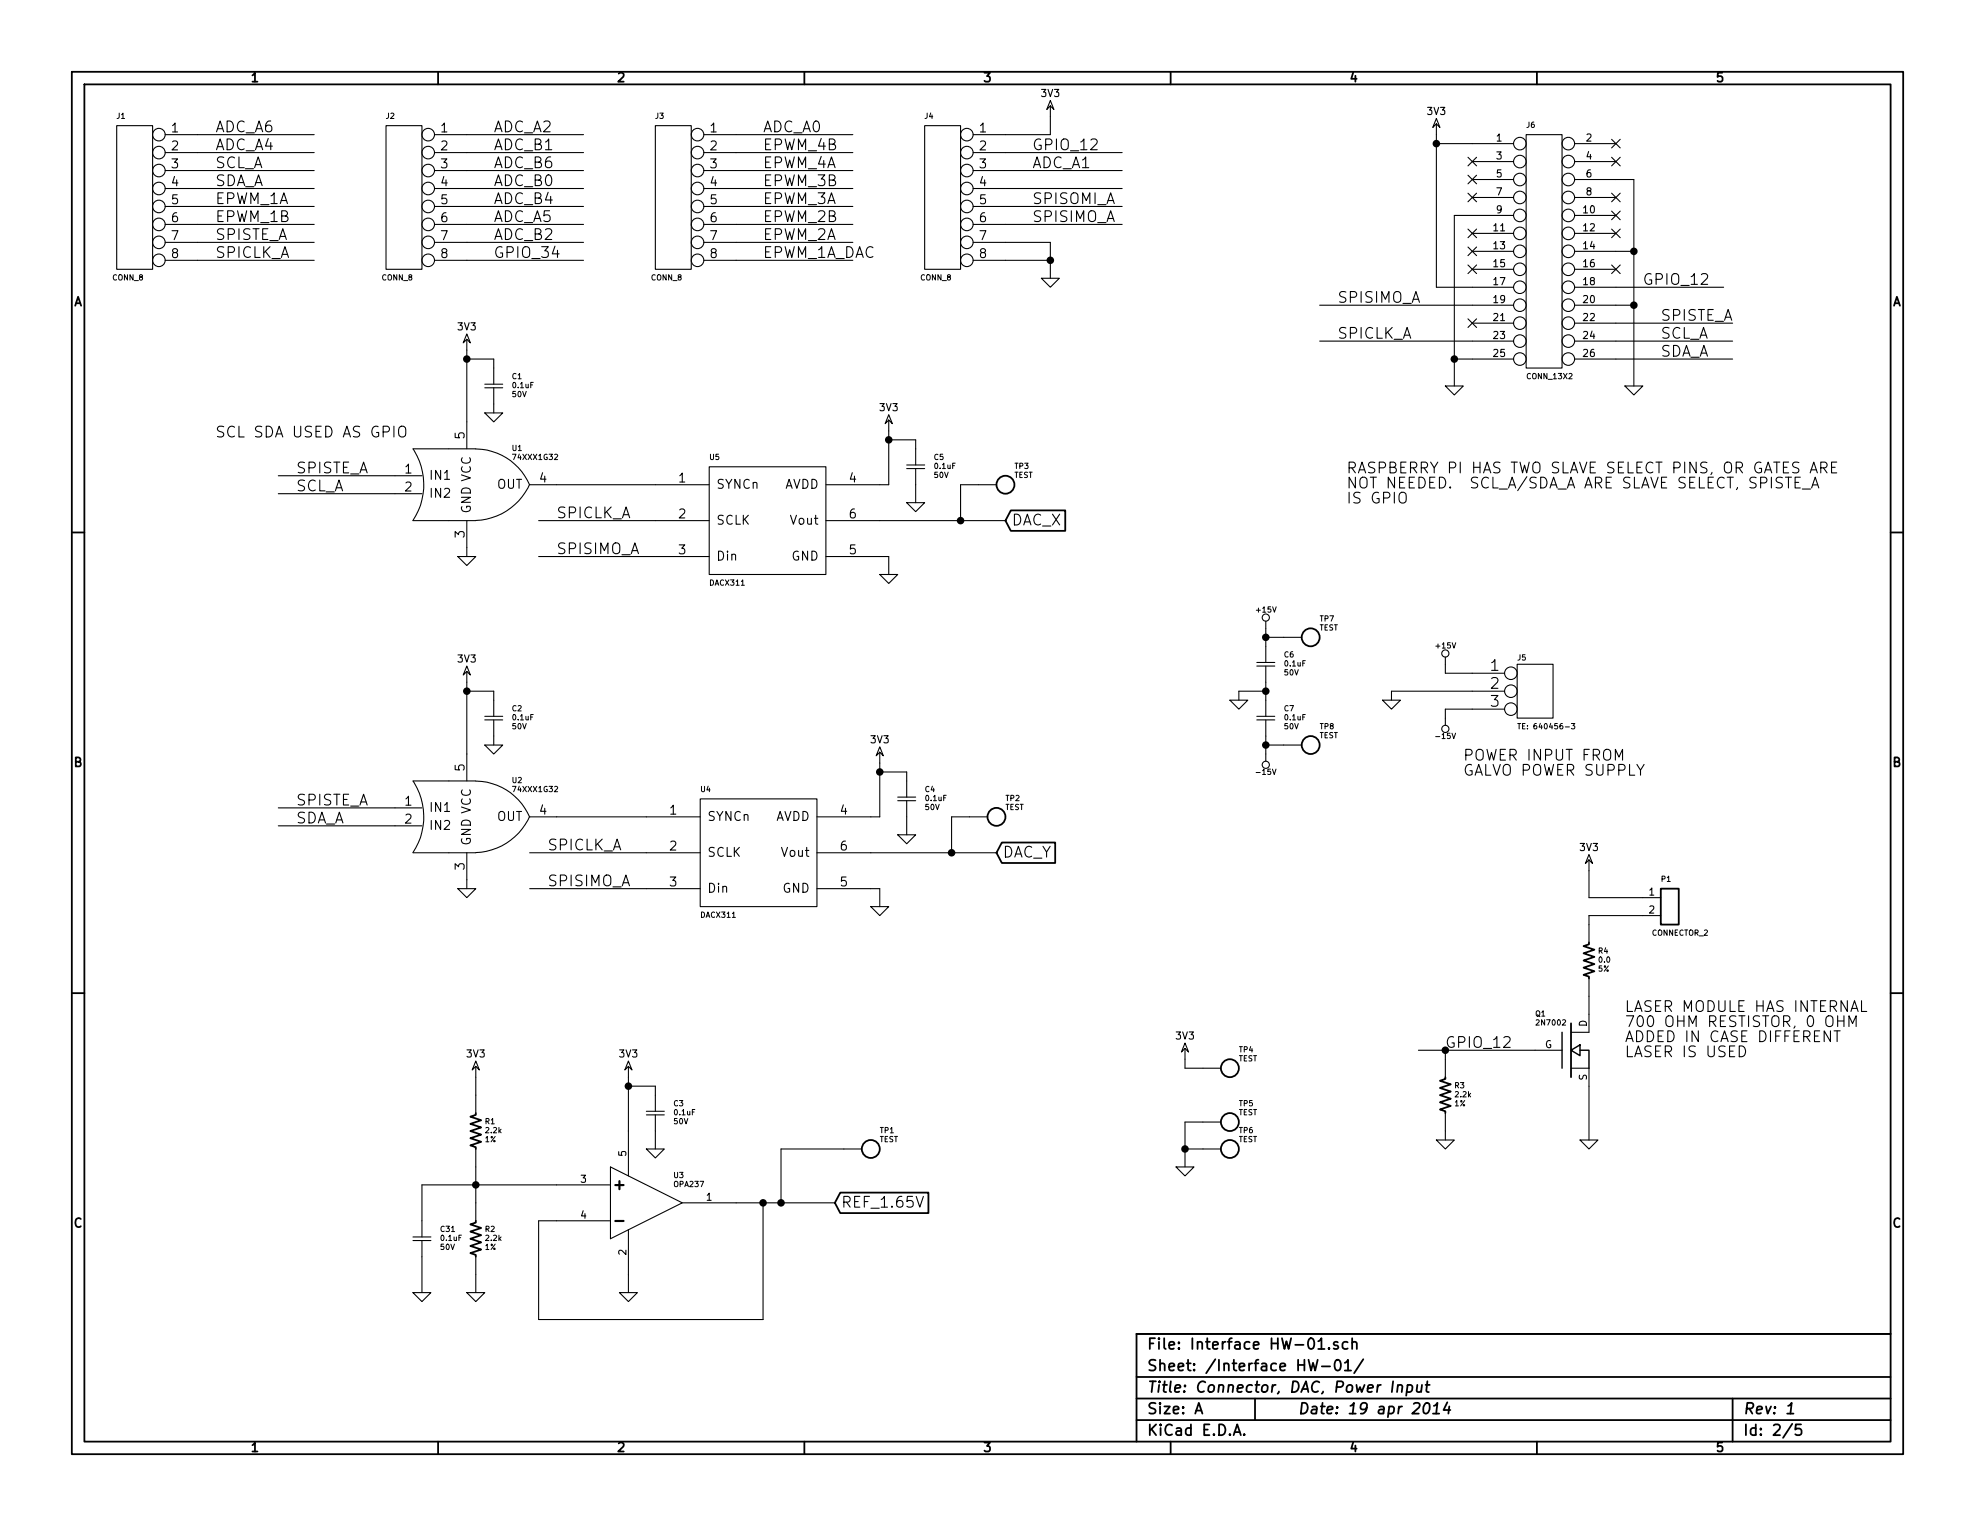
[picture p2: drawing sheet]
EESchema Schematic File Version 2
LIBS:diy_connectors
LIBS:Interface HW-cache
LIBS:power
LIBS:device
LIBS:transistors
LIBS:conn
LIBS:linear
LIBS:regul
LIBS:74xx
LIBS:cmos4000
LIBS:adc-dac
LIBS:memory
LIBS:xilinx
LIBS:special
LIBS:microcontrollers
LIBS:dsp
LIBS:microchip
LIBS:analog_switches
LIBS:motorola
LIBS:texas
LIBS:intel
LIBS:audio
LIBS:interface
LIBS:digital-audio
LIBS:philips
LIBS:display
LIBS:cypress
LIBS:siliconi
LIBS:opto
LIBS:atmel
LIBS:contrib
LIBS:valves
LIBS:diy_diodes
LIBS:diy_ics
LIBS:diy_rcl
LIBS:diy_regulators
LIBS:diy_switches
LIBS:diy_transformers
LIBS:diy_transistors
LIBS:diy_triac
LIBS:diy_tubes
LIBS:Interface HW-cache
EELAYER 27 0
EELAYER END
$Descr A 11000 8500
encoding utf-8
Sheet 2 5
Title "Connector, DAC, Power Input"
Date "19 apr 2014"
Rev "1"
Comp ""
Comment1 ""
Comment2 ""
Comment3 ""
Comment4 ""
$EndDescr
$Comp
L DACX311 U5
U 1 1
P 4250 2900
F 0 "U5" H 3950 3250 30  0000 L CNN
F 1 "DACX311" H 3950 2550 30  0000 L CNN
F 2 "" H 4250 2900 60  0000 C CNN
F 3 "" H 4250 2900 60  0000 C CNN
	1    4250 2900
	1    0    0    -1  
$EndComp
$Comp
L CONN_8 J1
U 1 1
P 750 1100
F 0 "J1" H 800 1550 30  0000 L CNN
F 1 "CONN_8" H 700 650 30  0000 L CNN
F 2 "~" H 750 1100 60  0000 C CNN
F 3 "~" H 750 1100 60  0000 C CNN
	1    750  1100
	-1   0    0    -1  
$EndComp
Wire Wire Line
	2600 750  3250 750 
Wire Wire Line
	2600 850  3250 850 
Wire Wire Line
	2600 950  3250 950 
Wire Wire Line
	2600 1050 3250 1050
Wire Wire Line
	2600 1150 3250 1150
Wire Wire Line
	2600 1250 3250 1250
Wire Wire Line
	2600 1350 3250 1350
Wire Wire Line
	2600 1450 3250 1450
Wire Wire Line
	1100 750  1750 750 
Wire Wire Line
	1100 850  1750 850 
Wire Wire Line
	1100 950  1750 950 
Wire Wire Line
	1100 1050 1750 1050
Wire Wire Line
	1100 1150 1750 1150
Wire Wire Line
	1100 1250 1750 1250
Wire Wire Line
	1100 1350 1750 1350
Wire Wire Line
	1100 1450 1750 1450
Wire Wire Line
	4100 750  4750 750 
Wire Wire Line
	4100 850  4750 850 
Wire Wire Line
	4100 950  4750 950 
Wire Wire Line
	4100 1050 4750 1050
Wire Wire Line
	4100 1150 4750 1150
Wire Wire Line
	4100 1250 4750 1250
Wire Wire Line
	4100 1350 4750 1350
Wire Wire Line
	4100 1450 4750 1450
Wire Wire Line
	5600 750  5850 750 
Wire Wire Line
	5600 850  6250 850 
Wire Wire Line
	5600 950  6250 950 
Wire Wire Line
	5600 1050 6250 1050
Wire Wire Line
	5600 1150 6250 1150
Wire Wire Line
	5600 1250 6250 1250
Wire Wire Line
	5600 1350 5850 1350
Wire Wire Line
	5600 1450 5850 1450
Text Label 1200 750  0    60   ~ 0
ADC_A6
Text Label 1200 850  0    60   ~ 0
ADC_A4
Text Label 1200 950  0    60   ~ 0
SCL_A
Text Label 1200 1050 0    60   ~ 0
SDA_A
Text Label 1200 1150 0    60   ~ 0
EPWM_1A
Text Label 1200 1250 0    60   ~ 0
EPWM_1B
Text Label 1200 1350 0    60   ~ 0
SPISTE_A
Text Label 1200 1450 0    60   ~ 0
SPICLK_A
Text Label 2750 750  0    60   ~ 0
ADC_A2
Text Label 2750 850  0    60   ~ 0
ADC_B1
Text Label 2750 950  0    60   ~ 0
ADC_B6
Text Label 2750 1050 0    60   ~ 0
ADC_B0
Text Label 2750 1150 0    60   ~ 0
ADC_B4
Text Label 2750 1250 0    60   ~ 0
ADC_A5
Text Label 2750 1350 0    60   ~ 0
ADC_B2
Text Label 2750 1450 0    60   ~ 0
GPIO_34
Text Label 4250 750  0    60   ~ 0
ADC_A0
Text Label 4250 850  0    60   ~ 0
EPWM_4B
Text Label 4250 950  0    60   ~ 0
EPWM_4A
Text Label 4250 1050 0    60   ~ 0
EPWM_3B
Text Label 4250 1150 0    60   ~ 0
EPWM_3A
Text Label 4250 1250 0    60   ~ 0
EPWM_2B
Text Label 4250 1350 0    60   ~ 0
EPWM_2A
Text Label 4250 1450 0    60   ~ 0
EPWM_1A_DAC
Text Label 5750 850  0    60   ~ 0
GPIO_12
Text Label 5750 950  0    60   ~ 0
ADC_A1
Text Label 5750 1150 0    60   ~ 0
SPISOMI_A
Text Label 5750 1250 0    60   ~ 0
SPISIMO_A
$Comp
L 3V3 #PWR01
U 1 1
P 5850 650
F 0 "#PWR01" H 5850 750 40  0001 C CNN
F 1 "3V3" H 5850 775 40  0000 C CNN
F 2 "" H 5850 650 60  0000 C CNN
F 3 "" H 5850 650 60  0000 C CNN
	1    5850 650 
	1    0    0    -1  
$EndComp
Wire Wire Line
	5850 750  5850 650 
$Comp
L GND #PWR02
U 1 1
P 5850 1550
F 0 "#PWR02" H 5850 1550 30  0001 C CNN
F 1 "GND" H 5850 1480 30  0001 C CNN
F 2 "" H 5850 1550 60  0000 C CNN
F 3 "" H 5850 1550 60  0000 C CNN
	1    5850 1550
	1    0    0    -1  
$EndComp
Wire Wire Line
	5850 1350 5850 1550
Connection ~ 5850 1450
Wire Wire Line
	3000 2900 3650 2900
Text Label 3100 2900 0    60   ~ 0
SPICLK_A
Wire Wire Line
	2950 4750 3600 4750
Text Label 3050 4750 0    60   ~ 0
SPICLK_A
Wire Wire Line
	3000 3100 3650 3100
Text Label 3100 3100 0    60   ~ 0
SPISIMO_A
Wire Wire Line
	2950 4950 3600 4950
Text Label 3050 4950 0    60   ~ 0
SPISIMO_A
$Comp
L OPA237 U3
U 1 1
P 3600 6700
F 0 "U3" H 3750 6850 30  0000 L CNN
F 1 "OPA237" H 3750 6800 30  0000 L CNN
F 2 "" H 3600 6700 60  0000 C CNN
F 3 "" H 3600 6700 60  0000 C CNN
	1    3600 6700
	1    0    0    -1  
$EndComp
$Comp
L 3V3 #PWR03
U 1 1
P 2650 6000
F 0 "#PWR03" H 2650 6100 40  0001 C CNN
F 1 "3V3" H 2650 6125 40  0000 C CNN
F 2 "" H 2650 6000 60  0000 C CNN
F 3 "" H 2650 6000 60  0000 C CNN
	1    2650 6000
	1    0    0    -1  
$EndComp
Wire Wire Line
	2650 6100 2650 6000
$Comp
L GND #PWR04
U 1 1
P 3500 7200
F 0 "#PWR04" H 3500 7200 30  0001 C CNN
F 1 "GND" H 3500 7130 30  0001 C CNN
F 2 "" H 3500 7200 60  0000 C CNN
F 3 "" H 3500 7200 60  0000 C CNN
	1    3500 7200
	1    0    0    -1  
$EndComp
Wire Wire Line
	3500 7100 3500 7200
Wire Wire Line
	3100 6800 3000 6800
Wire Wire Line
	3000 6800 3000 7350
Wire Wire Line
	3000 7350 4250 7350
$Comp
L R_US R1
U 1 1
P 2650 6300
F 0 "R1" H 2700 6350 30  0000 L CNN
F 1 "2.2k" H 2700 6300 30  0000 L CNN
F 2 "" H 2650 6300 60  0000 C CNN
F 3 "" H 2650 6300 60  0000 C CNN
F 4 "1%" H 2700 6250 30  0000 L CNN "Tolerance"
	1    2650 6300
	1    0    0    -1  
$EndComp
Wire Wire Line
	2650 6500 2650 6700
Wire Wire Line
	2350 6600 3100 6600
Connection ~ 2650 6600
$Comp
L GND #PWR05
U 1 1
P 2650 7200
F 0 "#PWR05" H 2650 7200 30  0001 C CNN
F 1 "GND" H 2650 7130 30  0001 C CNN
F 2 "" H 2650 7200 60  0000 C CNN
F 3 "" H 2650 7200 60  0000 C CNN
	1    2650 7200
	1    0    0    -1  
$EndComp
Wire Wire Line
	2650 7100 2650 7200
$Comp
L 3V3 #PWR06
U 1 1
P 3500 6000
F 0 "#PWR06" H 3500 6100 40  0001 C CNN
F 1 "3V3" H 3500 6125 40  0000 C CNN
F 2 "" H 3500 6000 60  0000 C CNN
F 3 "" H 3500 6000 60  0000 C CNN
	1    3500 6000
	1    0    0    -1  
$EndComp
$Comp
L CONNECTOR TP1
U 1 1
P 4750 6400
F 0 "TP1" H 4900 6500 30  0000 L CNN
F 1 "TEST" H 4900 6450 30  0000 L CNN
F 2 "" H 4750 6400 60  0000 C CNN
F 3 "" H 4750 6400 60  0000 C CNN
	1    4750 6400
	1    0    0    -1  
$EndComp
$Comp
L GND #PWR07
U 1 1
P 4950 3200
F 0 "#PWR07" H 4950 3200 30  0001 C CNN
F 1 "GND" H 4950 3130 30  0001 C CNN
F 2 "" H 4950 3200 60  0000 C CNN
F 3 "" H 4950 3200 60  0000 C CNN
	1    4950 3200
	1    0    0    -1  
$EndComp
Wire Wire Line
	4950 3100 4950 3200
Wire Wire Line
	4900 3100 4950 3100
$Comp
L GND #PWR08
U 1 1
P 4900 5050
F 0 "#PWR08" H 4900 5050 30  0001 C CNN
F 1 "GND" H 4900 4980 30  0001 C CNN
F 2 "" H 4900 5050 60  0000 C CNN
F 3 "" H 4900 5050 60  0000 C CNN
	1    4900 5050
	1    0    0    -1  
$EndComp
Wire Wire Line
	4900 4950 4900 5050
Wire Wire Line
	4850 4950 4900 4950
$Comp
L 3V3 #PWR09
U 1 1
P 4950 2400
F 0 "#PWR09" H 4950 2500 40  0001 C CNN
F 1 "3V3" H 4950 2525 40  0000 C CNN
F 2 "" H 4950 2400 60  0000 C CNN
F 3 "" H 4950 2400 60  0000 C CNN
	1    4950 2400
	1    0    0    -1  
$EndComp
Wire Wire Line
	4950 2400 4950 2700
Wire Wire Line
	4950 2700 4900 2700
Wire Wire Line
	5100 2500 5100 2450
Wire Wire Line
	5100 2450 4950 2450
Connection ~ 4950 2450
$Comp
L GND #PWR010
U 1 1
P 5100 2800
F 0 "#PWR010" H 5100 2800 30  0001 C CNN
F 1 "GND" H 5100 2730 30  0001 C CNN
F 2 "" H 5100 2800 60  0000 C CNN
F 3 "" H 5100 2800 60  0000 C CNN
	1    5100 2800
	1    0    0    -1  
$EndComp
Wire Wire Line
	5100 2700 5100 2800
$Comp
L 3V3 #PWR011
U 1 1
P 4900 4250
F 0 "#PWR011" H 4900 4350 40  0001 C CNN
F 1 "3V3" H 4900 4375 40  0000 C CNN
F 2 "" H 4900 4250 60  0000 C CNN
F 3 "" H 4900 4250 60  0000 C CNN
	1    4900 4250
	1    0    0    -1  
$EndComp
Wire Wire Line
	4900 4250 4900 4550
Wire Wire Line
	4900 4550 4850 4550
Wire Wire Line
	5050 4350 5050 4300
Wire Wire Line
	5050 4300 4900 4300
Connection ~ 4900 4300
$Comp
L GND #PWR012
U 1 1
P 5050 4650
F 0 "#PWR012" H 5050 4650 30  0001 C CNN
F 1 "GND" H 5050 4580 30  0001 C CNN
F 2 "" H 5050 4650 60  0000 C CNN
F 3 "" H 5050 4650 60  0000 C CNN
	1    5050 4650
	1    0    0    -1  
$EndComp
Wire Wire Line
	5050 4550 5050 4650
$Comp
L CSMALL C3
U 1 1
P 3650 6200
F 0 "C3" H 3750 6250 30  0000 L CNN
F 1 "0.1uF" H 3750 6200 30  0000 L CNN
F 2 "~" H 3650 6200 60  0000 C CNN
F 3 "~" H 3650 6200 60  0000 C CNN
F 4 "50V" H 3750 6150 30  0000 L CNN "Voltage"
	1    3650 6200
	1    0    0    -1  
$EndComp
Wire Wire Line
	3650 6100 3650 6050
Wire Wire Line
	3650 6050 3500 6050
$Comp
L GND #PWR013
U 1 1
P 3650 6400
F 0 "#PWR013" H 3650 6400 30  0001 C CNN
F 1 "GND" H 3650 6330 30  0001 C CNN
F 2 "" H 3650 6400 60  0000 C CNN
F 3 "" H 3650 6400 60  0000 C CNN
	1    3650 6400
	1    0    0    -1  
$EndComp
Wire Wire Line
	3650 6300 3650 6400
Wire Wire Line
	3500 6000 3500 6300
Connection ~ 3500 6050
$Comp
L 74XXX1G32 U1
U 1 1
P 2650 2700
F 0 "U1" H 2850 2900 30  0000 L CNN
F 1 "74XXX1G32" H 2850 2850 30  0000 L CNN
F 2 "" H 2650 2700 60  0000 C CNN
F 3 "" H 2650 2700 60  0000 C CNN
	1    2650 2700
	1    0    0    -1  
$EndComp
Wire Wire Line
	1550 2650 2200 2650
Text Label 1650 2650 0    60   ~ 0
SPISTE_A
Wire Wire Line
	1550 4500 2200 4500
Text Label 1650 4500 0    60   ~ 0
SPISTE_A
Wire Wire Line
	1550 2750 2200 2750
Wire Wire Line
	1550 4600 2200 4600
Text Label 1650 2750 0    60   ~ 0
SCL_A
Text Label 1650 4600 0    60   ~ 0
SDA_A
Text Notes 1200 2450 0    60   ~ 0
SCL SDA USED AS GPIO
Wire Wire Line
	3100 2700 3650 2700
Wire Wire Line
	3100 4550 3600 4550
Wire Wire Line
	4100 6700 4650 6700
Text GLabel 4650 6700 2    60   Input ~ 0
REF_1.65V
Wire Wire Line
	4250 7350 4250 6700
Connection ~ 4250 6700
Wire Wire Line
	4700 6400 4350 6400
Wire Wire Line
	4350 6400 4350 6700
Connection ~ 4350 6700
$Comp
L R_US R2
U 1 1
P 2650 6900
F 0 "R2" H 2700 6950 30  0000 L CNN
F 1 "2.2k" H 2700 6900 30  0000 L CNN
F 2 "" H 2650 6900 60  0000 C CNN
F 3 "" H 2650 6900 60  0000 C CNN
F 4 "1%" H 2700 6850 30  0000 L CNN "Tolerance"
	1    2650 6900
	1    0    0    -1  
$EndComp
$Comp
L CSMALL C5
U 1 1
P 5100 2600
F 0 "C5" H 5200 2650 30  0000 L CNN
F 1 "0.1uF" H 5200 2600 30  0000 L CNN
F 2 "~" H 5100 2600 60  0000 C CNN
F 3 "~" H 5100 2600 60  0000 C CNN
F 4 "50V" H 5200 2550 30  0000 L CNN "Voltage"
	1    5100 2600
	1    0    0    -1  
$EndComp
$Comp
L CSMALL C4
U 1 1
P 5050 4450
F 0 "C4" H 5150 4500 30  0000 L CNN
F 1 "0.1uF" H 5150 4450 30  0000 L CNN
F 2 "~" H 5050 4450 60  0000 C CNN
F 3 "~" H 5050 4450 60  0000 C CNN
F 4 "50V" H 5150 4400 30  0000 L CNN "Voltage"
	1    5050 4450
	1    0    0    -1  
$EndComp
$Comp
L DACX311 U4
U 1 1
P 4200 4750
F 0 "U4" H 3900 5100 30  0000 L CNN
F 1 "DACX311" H 3900 4400 30  0000 L CNN
F 2 "" H 4200 4750 60  0000 C CNN
F 3 "" H 4200 4750 60  0000 C CNN
	1    4200 4750
	1    0    0    -1  
$EndComp
$Comp
L 74XXX1G32 U2
U 1 1
P 2650 4550
F 0 "U2" H 2850 4750 30  0000 L CNN
F 1 "74XXX1G32" H 2850 4700 30  0000 L CNN
F 2 "" H 2650 4550 60  0000 C CNN
F 3 "" H 2650 4550 60  0000 C CNN
	1    2650 4550
	1    0    0    -1  
$EndComp
$Comp
L CONN_8 J2
U 1 1
P 2250 1100
F 0 "J2" H 2300 1550 30  0000 L CNN
F 1 "CONN_8" H 2200 650 30  0000 L CNN
F 2 "~" H 2250 1100 60  0000 C CNN
F 3 "~" H 2250 1100 60  0000 C CNN
	1    2250 1100
	-1   0    0    -1  
$EndComp
$Comp
L CONN_8 J3
U 1 1
P 3750 1100
F 0 "J3" H 3800 1550 30  0000 L CNN
F 1 "CONN_8" H 3700 650 30  0000 L CNN
F 2 "~" H 3750 1100 60  0000 C CNN
F 3 "~" H 3750 1100 60  0000 C CNN
	1    3750 1100
	-1   0    0    -1  
$EndComp
$Comp
L CONN_8 J4
U 1 1
P 5250 1100
F 0 "J4" H 5300 1550 30  0000 L CNN
F 1 "CONN_8" H 5200 650 30  0000 L CNN
F 2 "~" H 5250 1100 60  0000 C CNN
F 3 "~" H 5250 1100 60  0000 C CNN
	1    5250 1100
	-1   0    0    -1  
$EndComp
Text GLabel 5600 2900 2    60   Input ~ 0
DAC_X
Wire Wire Line
	4900 2900 5600 2900
$Comp
L CONNECTOR TP3
U 1 1
P 5500 2700
F 0 "TP3" H 5650 2800 30  0000 L CNN
F 1 "TEST" H 5650 2750 30  0000 L CNN
F 2 "" H 5500 2700 60  0000 C CNN
F 3 "" H 5500 2700 60  0000 C CNN
	1    5500 2700
	1    0    0    -1  
$EndComp
Wire Wire Line
	5450 2700 5350 2700
Wire Wire Line
	5350 2700 5350 2900
Connection ~ 5350 2900
Text GLabel 5550 4750 2    60   Input ~ 0
DAC_Y
Wire Wire Line
	4850 4750 5550 4750
$Comp
L CONNECTOR TP2
U 1 1
P 5450 4550
F 0 "TP2" H 5600 4650 30  0000 L CNN
F 1 "TEST" H 5600 4600 30  0000 L CNN
F 2 "" H 5450 4550 60  0000 C CNN
F 3 "" H 5450 4550 60  0000 C CNN
	1    5450 4550
	1    0    0    -1  
$EndComp
Wire Wire Line
	5400 4550 5300 4550
Wire Wire Line
	5300 4550 5300 4750
Connection ~ 5300 4750
$Comp
L CONN_13X2 J6
U 1 1
P 8600 1400
F 0 "J6" H 8500 2100 30  0000 L CNN
F 1 "CONN_13X2" H 8500 700 30  0000 L CNN
F 2 "~" H 8600 1400 60  0000 C CNN
F 3 "~" H 8600 1400 60  0000 C CNN
	1    8600 1400
	1    0    0    -1  
$EndComp
Wire Wire Line
	7350 1900 8200 1900
Text Label 7450 1900 0    60   ~ 0
SPICLK_A
Wire Wire Line
	7350 1700 8200 1700
Text Label 7450 1700 0    60   ~ 0
SPISIMO_A
Wire Wire Line
	9000 1800 9650 1800
Text Label 9250 1800 0    60   ~ 0
SPISTE_A
Wire Wire Line
	9000 1900 9650 1900
Wire Wire Line
	9000 2000 9650 2000
Text Label 9250 1900 0    60   ~ 0
SCL_A
Text Label 9250 2000 0    60   ~ 0
SDA_A
Text Notes 7500 2650 0    60   ~ 0
RASPBERRY PI HAS TWO SLAVE SELECT PINS, OR GATES ARE \nNOT NEEDED.  SCL_A/SDA_A ARE SLAVE SELECT, SPISTE_A \nIS GPIO
$Comp
L GND #PWR014
U 1 1
P 8100 2150
F 0 "#PWR014" H 8100 2150 30  0001 C CNN
F 1 "GND" H 8100 2080 30  0001 C CNN
F 2 "" H 8100 2150 60  0000 C CNN
F 3 "" H 8100 2150 60  0000 C CNN
	1    8100 2150
	1    0    0    -1  
$EndComp
Wire Wire Line
	8200 1200 8100 1200
Wire Wire Line
	8100 1200 8100 2150
Wire Wire Line
	8200 2000 8100 2000
Connection ~ 8100 2000
$Comp
L GND #PWR015
U 1 1
P 9100 2150
F 0 "#PWR015" H 9100 2150 30  0001 C CNN
F 1 "GND" H 9100 2080 30  0001 C CNN
F 2 "" H 9100 2150 60  0000 C CNN
F 3 "" H 9100 2150 60  0000 C CNN
	1    9100 2150
	1    0    0    -1  
$EndComp
Wire Wire Line
	9000 1000 9100 1000
Wire Wire Line
	9100 1000 9100 2150
Wire Wire Line
	9000 1400 9100 1400
Connection ~ 9100 1400
Wire Wire Line
	9000 1700 9100 1700
Connection ~ 9100 1700
$Comp
L 3V3 #PWR016
U 1 1
P 8000 750
F 0 "#PWR016" H 8000 850 40  0001 C CNN
F 1 "3V3" H 8000 875 40  0000 C CNN
F 2 "" H 8000 750 60  0000 C CNN
F 3 "" H 8000 750 60  0000 C CNN
	1    8000 750 
	1    0    0    -1  
$EndComp
Wire Wire Line
	8000 1600 8200 1600
Wire Wire Line
	8000 750  8000 1600
Wire Wire Line
	8200 800  8000 800 
Connection ~ 8000 800 
$Comp
L CONN_3 J5
U 1 1
P 8550 3850
F 0 "J5" H 8450 4050 30  0000 L TNN
F 1 "TE: 640456-3" H 8450 3650 30  0000 L CNN
F 2 "~" H 8550 3850 60  0000 C CNN
F 3 "~" H 8550 3850 60  0000 C CNN
	1    8550 3850
	1    0    0    -1  
$EndComp
Text Notes 8150 4250 0    60   ~ 0
POWER INPUT FROM \nGALVO POWER SUPPLY\n
$Comp
L GND #PWR017
U 1 1
P 7750 3900
F 0 "#PWR017" H 7750 3900 30  0001 C CNN
F 1 "GND" H 7750 3830 30  0001 C CNN
F 2 "" H 7750 3900 60  0000 C CNN
F 3 "" H 7750 3900 60  0000 C CNN
	1    7750 3900
	1    0    0    -1  
$EndComp
Wire Wire Line
	7750 3900 7750 3850
Wire Wire Line
	7750 3850 8200 3850
$Comp
L +15V #PWR018
U 1 1
P 8050 3700
F 0 "#PWR018" H 8050 3650 20  0001 C CNN
F 1 "+15V" H 8050 3800 30  0000 C CNN
F 2 "~" H 8050 3700 60  0000 C CNN
F 3 "~" H 8050 3700 60  0000 C CNN
	1    8050 3700
	1    0    0    -1  
$EndComp
$Comp
L -15V #PWR019
U 1 1
P 8050 4000
F 0 "#PWR019" H 8050 3950 20  0001 C CNN
F 1 "-15V" H 8050 4100 30  0000 C CNN
F 2 "~" H 8050 4000 60  0000 C CNN
F 3 "~" H 8050 4000 60  0000 C CNN
	1    8050 4000
	-1   0    0    1   
$EndComp
Wire Wire Line
	8050 3700 8050 3750
Wire Wire Line
	8050 3750 8200 3750
$Comp
L CSMALL C6
U 1 1
P 7050 3700
F 0 "C6" H 7150 3750 30  0000 L CNN
F 1 "0.1uF" H 7150 3700 30  0000 L CNN
F 2 "~" H 7050 3700 60  0000 C CNN
F 3 "~" H 7050 3700 60  0000 C CNN
F 4 "50V" H 7150 3650 30  0000 L CNN "Voltage"
	1    7050 3700
	1    0    0    -1  
$EndComp
$Comp
L CSMALL C7
U 1 1
P 7050 4000
F 0 "C7" H 7150 4050 30  0000 L CNN
F 1 "0.1uF" H 7150 4000 30  0000 L CNN
F 2 "~" H 7050 4000 60  0000 C CNN
F 3 "~" H 7050 4000 60  0000 C CNN
F 4 "50V" H 7150 3950 30  0000 L CNN "Voltage"
	1    7050 4000
	1    0    0    -1  
$EndComp
$Comp
L GND #PWR020
U 1 1
P 6900 3900
F 0 "#PWR020" H 6900 3900 30  0001 C CNN
F 1 "GND" H 6900 3830 30  0001 C CNN
F 2 "" H 6900 3900 60  0000 C CNN
F 3 "" H 6900 3900 60  0000 C CNN
	1    6900 3900
	1    0    0    -1  
$EndComp
Wire Wire Line
	6900 3900 6900 3850
Wire Wire Line
	6900 3850 7050 3850
Wire Wire Line
	7050 3800 7050 3900
Connection ~ 7050 3850
$Comp
L +15V #PWR021
U 1 1
P 7050 3500
F 0 "#PWR021" H 7050 3450 20  0001 C CNN
F 1 "+15V" H 7050 3600 30  0000 C CNN
F 2 "~" H 7050 3500 60  0000 C CNN
F 3 "~" H 7050 3500 60  0000 C CNN
	1    7050 3500
	1    0    0    -1  
$EndComp
Wire Wire Line
	7050 3600 7050 3500
$Comp
L -15V #PWR022
U 1 1
P 7050 4200
F 0 "#PWR022" H 7050 4150 20  0001 C CNN
F 1 "-15V" H 7050 4300 30  0000 C CNN
F 2 "~" H 7050 4200 60  0000 C CNN
F 3 "~" H 7050 4200 60  0000 C CNN
	1    7050 4200
	-1   0    0    1   
$EndComp
Wire Wire Line
	7050 4100 7050 4200
Wire Wire Line
	8200 3950 8050 3950
Wire Wire Line
	8050 3950 8050 4000
$Comp
L 3V3 #PWR023
U 1 1
P 2600 1950
F 0 "#PWR023" H 2600 2050 40  0001 C CNN
F 1 "3V3" H 2600 2075 40  0000 C CNN
F 2 "" H 2600 1950 60  0000 C CNN
F 3 "" H 2600 1950 60  0000 C CNN
	1    2600 1950
	1    0    0    -1  
$EndComp
Wire Wire Line
	2600 1950 2600 2350
Wire Wire Line
	2750 2050 2750 2000
Wire Wire Line
	2750 2000 2600 2000
Connection ~ 2600 2000
$Comp
L GND #PWR024
U 1 1
P 2750 2300
F 0 "#PWR024" H 2750 2300 30  0001 C CNN
F 1 "GND" H 2750 2230 30  0001 C CNN
F 2 "" H 2750 2300 60  0000 C CNN
F 3 "" H 2750 2300 60  0000 C CNN
	1    2750 2300
	1    0    0    -1  
$EndComp
Wire Wire Line
	2750 2250 2750 2300
$Comp
L CSMALL C1
U 1 1
P 2750 2150
F 0 "C1" H 2850 2200 30  0000 L CNN
F 1 "0.1uF" H 2850 2150 30  0000 L CNN
F 2 "~" H 2750 2150 60  0000 C CNN
F 3 "~" H 2750 2150 60  0000 C CNN
F 4 "50V" H 2850 2100 30  0000 L CNN "Voltage"
	1    2750 2150
	1    0    0    -1  
$EndComp
$Comp
L 3V3 #PWR025
U 1 1
P 2600 3800
F 0 "#PWR025" H 2600 3900 40  0001 C CNN
F 1 "3V3" H 2600 3925 40  0000 C CNN
F 2 "" H 2600 3800 60  0000 C CNN
F 3 "" H 2600 3800 60  0000 C CNN
	1    2600 3800
	1    0    0    -1  
$EndComp
Wire Wire Line
	2600 3800 2600 4200
Wire Wire Line
	2750 3850 2600 3850
Connection ~ 2600 3850
Wire Wire Line
	2750 3900 2750 3850
Wire Wire Line
	2750 4100 2750 4150
$Comp
L CSMALL C2
U 1 1
P 2750 4000
F 0 "C2" H 2850 4050 30  0000 L CNN
F 1 "0.1uF" H 2850 4000 30  0000 L CNN
F 2 "~" H 2750 4000 60  0000 C CNN
F 3 "~" H 2750 4000 60  0000 C CNN
F 4 "50V" H 2850 3950 30  0000 L CNN "Voltage"
	1    2750 4000
	1    0    0    -1  
$EndComp
$Comp
L GND #PWR026
U 1 1
P 2750 4150
F 0 "#PWR026" H 2750 4150 30  0001 C CNN
F 1 "GND" H 2750 4080 30  0001 C CNN
F 2 "" H 2750 4150 60  0000 C CNN
F 3 "" H 2750 4150 60  0000 C CNN
	1    2750 4150
	1    0    0    -1  
$EndComp
$Comp
L GND #PWR027
U 1 1
P 2600 4950
F 0 "#PWR027" H 2600 4950 30  0001 C CNN
F 1 "GND" H 2600 4880 30  0001 C CNN
F 2 "" H 2600 4950 60  0000 C CNN
F 3 "" H 2600 4950 60  0000 C CNN
	1    2600 4950
	1    0    0    -1  
$EndComp
Wire Wire Line
	2600 4900 2600 4950
$Comp
L GND #PWR028
U 1 1
P 2600 3100
F 0 "#PWR028" H 2600 3100 30  0001 C CNN
F 1 "GND" H 2600 3030 30  0001 C CNN
F 2 "" H 2600 3100 60  0000 C CNN
F 3 "" H 2600 3100 60  0000 C CNN
	1    2600 3100
	1    0    0    -1  
$EndComp
Wire Wire Line
	2600 3050 2600 3100
$Comp
L MOS_N Q1
U 1 1
P 8750 5850
F 0 "Q1" H 8550 6050 30  0000 L CNN
F 1 "2N7002" H 8550 6000 30  0000 L CNN
F 2 "~" H 8750 5850 60  0000 C CNN
F 3 "~" H 8750 5850 60  0000 C CNN
	1    8750 5850
	1    0    0    -1  
$EndComp
$Comp
L GND #PWR029
U 1 1
P 8850 6350
F 0 "#PWR029" H 8850 6350 30  0001 C CNN
F 1 "GND" H 8850 6280 30  0001 C CNN
F 2 "" H 8850 6350 60  0000 C CNN
F 3 "" H 8850 6350 60  0000 C CNN
	1    8850 6350
	1    0    0    -1  
$EndComp
Wire Wire Line
	8850 6350 8850 6050
$Comp
L CONNECTOR_2 P1
U 1 1
P 9200 5050
F 0 "P1" H 9250 5200 30  0000 L CNN
F 1 "CONNECTOR_2" H 9200 4900 30  0000 L CNN
F 2 "" H 9200 5050 60  0000 C CNN
F 3 "" H 9200 5050 60  0000 C CNN
	1    9200 5050
	1    0    0    -1  
$EndComp
$Comp
L R_US R4
U 1 1
P 8850 5350
F 0 "R4" H 8900 5400 30  0000 L CNN
F 1 "0.0" H 8900 5350 30  0000 L CNN
F 2 "" H 8850 5350 60  0000 C CNN
F 3 "" H 8850 5350 60  0000 C CNN
F 4 "5%" H 8900 5300 30  0000 L CNN "Tolerance"
	1    8850 5350
	1    0    0    -1  
$EndComp
Wire Wire Line
	9150 5100 8850 5100
Wire Wire Line
	8850 5100 8850 5150
Wire Wire Line
	8850 5650 8850 5550
$Comp
L 3V3 #PWR030
U 1 1
P 8850 4850
F 0 "#PWR030" H 8850 4950 40  0001 C CNN
F 1 "3V3" H 8850 4975 40  0000 C CNN
F 2 "" H 8850 4850 60  0000 C CNN
F 3 "" H 8850 4850 60  0000 C CNN
	1    8850 4850
	1    0    0    -1  
$EndComp
Wire Wire Line
	9150 5000 8850 5000
Wire Wire Line
	8850 5000 8850 4850
Text Notes 9050 5650 0    60   ~ 0
LASER MODULE HAS INTERNAL \n700 OHM RESTISTOR, 0 OHM \nADDED IN CASE DIFFERENT \nLASER IS USED
Wire Wire Line
	7900 5850 8550 5850
Text Label 8050 5850 0    60   ~ 0
GPIO_12
$Comp
L R_US R3
U 1 1
P 8050 6100
F 0 "R3" H 8100 6150 30  0000 L CNN
F 1 "2.2k" H 8100 6100 30  0000 L CNN
F 2 "" H 8050 6100 60  0000 C CNN
F 3 "" H 8050 6100 60  0000 C CNN
F 4 "1%" H 8100 6050 30  0000 L CNN "Tolerance"
	1    8050 6100
	1    0    0    -1  
$EndComp
Wire Wire Line
	8050 5900 8050 5850
Connection ~ 8050 5850
$Comp
L GND #PWR031
U 1 1
P 8050 6350
F 0 "#PWR031" H 8050 6350 30  0001 C CNN
F 1 "GND" H 8050 6280 30  0001 C CNN
F 2 "" H 8050 6350 60  0000 C CNN
F 3 "" H 8050 6350 60  0000 C CNN
	1    8050 6350
	1    0    0    -1  
$EndComp
Wire Wire Line
	8050 6300 8050 6350
NoConn ~ 9000 1500
NoConn ~ 9000 1300
NoConn ~ 9000 1200
NoConn ~ 9000 1100
NoConn ~ 9000 900 
NoConn ~ 9000 800 
NoConn ~ 8200 900 
NoConn ~ 8200 1000
NoConn ~ 8200 1100
NoConn ~ 8200 1300
NoConn ~ 8200 1400
NoConn ~ 8200 1500
NoConn ~ 8200 1800
Text Label 9150 1600 0    60   ~ 0
GPIO_12
Wire Wire Line
	9000 1600 9600 1600
$Comp
L CSMALL C31
U 1 1
P 2350 6900
F 0 "C31" H 2450 6950 30  0000 L CNN
F 1 "0.1uF" H 2450 6900 30  0000 L CNN
F 2 "~" H 2350 6900 60  0000 C CNN
F 3 "~" H 2350 6900 60  0000 C CNN
F 4 "50V" H 2450 6850 30  0000 L CNN "Voltage"
	1    2350 6900
	1    0    0    -1  
$EndComp
Wire Wire Line
	2350 6800 2350 6600
$Comp
L GND #PWR032
U 1 1
P 2350 7200
F 0 "#PWR032" H 2350 7200 30  0001 C CNN
F 1 "GND" H 2350 7130 30  0001 C CNN
F 2 "" H 2350 7200 60  0000 C CNN
F 3 "" H 2350 7200 60  0000 C CNN
	1    2350 7200
	1    0    0    -1  
$EndComp
Wire Wire Line
	2350 7000 2350 7200
$Comp
L CONNECTOR TP5
U 1 1
P 6750 6250
F 0 "TP5" H 6900 6350 30  0000 L CNN
F 1 "TEST" H 6900 6300 30  0000 L CNN
F 2 "" H 6750 6250 60  0000 C CNN
F 3 "" H 6750 6250 60  0000 C CNN
	1    6750 6250
	1    0    0    -1  
$EndComp
$Comp
L CONNECTOR TP6
U 1 1
P 6750 6400
F 0 "TP6" H 6900 6500 30  0000 L CNN
F 1 "TEST" H 6900 6450 30  0000 L CNN
F 2 "" H 6750 6400 60  0000 C CNN
F 3 "" H 6750 6400 60  0000 C CNN
	1    6750 6400
	1    0    0    -1  
$EndComp
$Comp
L GND #PWR033
U 1 1
P 6600 6500
F 0 "#PWR033" H 6600 6500 30  0001 C CNN
F 1 "GND" H 6600 6430 30  0001 C CNN
F 2 "" H 6600 6500 60  0000 C CNN
F 3 "" H 6600 6500 60  0000 C CNN
	1    6600 6500
	1    0    0    -1  
$EndComp
Wire Wire Line
	6600 6250 6600 6500
Wire Wire Line
	6700 6250 6600 6250
Wire Wire Line
	6700 6400 6600 6400
Connection ~ 6600 6400
$Comp
L CONNECTOR TP4
U 1 1
P 6750 5950
F 0 "TP4" H 6900 6050 30  0000 L CNN
F 1 "TEST" H 6900 6000 30  0000 L CNN
F 2 "" H 6750 5950 60  0000 C CNN
F 3 "" H 6750 5950 60  0000 C CNN
	1    6750 5950
	1    0    0    -1  
$EndComp
$Comp
L 3V3 #PWR034
U 1 1
P 6600 5900
F 0 "#PWR034" H 6600 6000 40  0001 C CNN
F 1 "3V3" H 6600 6025 40  0000 C CNN
F 2 "" H 6600 5900 60  0000 C CNN
F 3 "" H 6600 5900 60  0000 C CNN
	1    6600 5900
	1    0    0    -1  
$EndComp
Wire Wire Line
	6600 5900 6600 5950
Wire Wire Line
	6600 5950 6700 5950
$Comp
L CONNECTOR TP7
U 1 1
P 7200 3550
F 0 "TP7" H 7350 3650 30  0000 L CNN
F 1 "TEST" H 7350 3600 30  0000 L CNN
F 2 "" H 7200 3550 60  0000 C CNN
F 3 "" H 7200 3550 60  0000 C CNN
	1    7200 3550
	1    0    0    -1  
$EndComp
Wire Wire Line
	7150 3550 7050 3550
Connection ~ 7050 3550
$Comp
L CONNECTOR TP8
U 1 1
P 7200 4150
F 0 "TP8" H 7350 4250 30  0000 L CNN
F 1 "TEST" H 7350 4200 30  0000 L CNN
F 2 "" H 7200 4150 60  0000 C CNN
F 3 "" H 7200 4150 60  0000 C CNN
	1    7200 4150
	1    0    0    -1  
$EndComp
Wire Wire Line
	7150 4150 7050 4150
Connection ~ 7050 4150
$EndSCHEMATC
